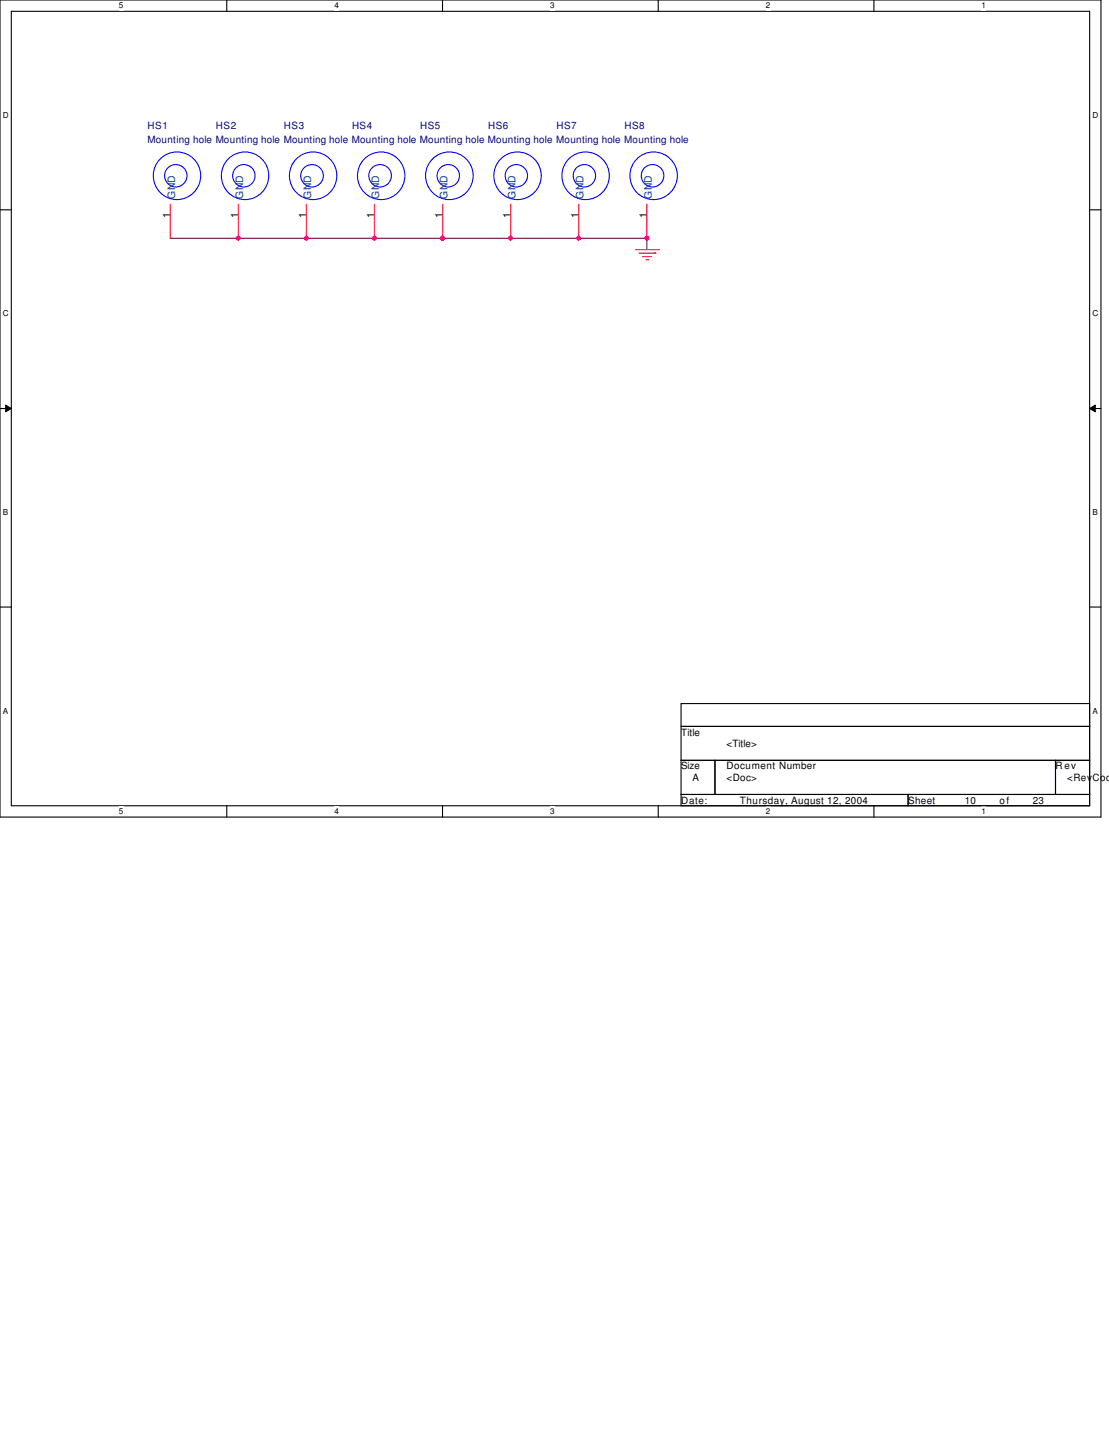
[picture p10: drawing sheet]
<svg xmlns="http://www.w3.org/2000/svg" width="216mm" height="279mm" viewBox="0 0 216 279" stroke-linecap="round" stroke-linejoin="round" font-family="sans-serif">
<path d="M0 0h214.3v159.1h-214.3zM2.2 2.2h209.9v154.7h-209.9z" fill="none" stroke="#000" stroke-width=".21"/>
<g fill="#fff">
<path d="M23.2 .2h.8v1.8h-.8z"/>
<path d="M23.2 157.1h.8v1.8h-.8z"/>
</g>
<path d="M44.2 0v2.2M44.2 156.9v2.2" fill="none" stroke="#000" stroke-width=".21"/>
<g fill="#fff">
<path d="M65.1 .2h.9v1.8h-.9z"/>
<path d="M65.1 157.1h.9v1.8h-.9z"/>
</g>
<path d="M86.1 0v2.2M86.1 156.9v2.2" fill="none" stroke="#000" stroke-width=".21"/>
<g fill="#fff">
<path d="M107.1 .2h.9v1.8h-.9z"/>
<path d="M107.1 157.1h.9v1.8h-.9z"/>
</g>
<path d="M128.1 0v2.2M128.1 156.9v2.2" fill="none" stroke="#000" stroke-width=".21"/>
<g fill="#fff">
<path d="M149.1 .2h.9v1.8h-.9z"/>
<path d="M149.1 157.1h.9v1.8h-.9z"/>
</g>
<path d="M170.1 0v2.2M170.1 156.9v2.2" fill="none" stroke="#000" stroke-width=".21"/>
<g fill="#fff">
<path d="M191.1 .2h.9v1.8h-.9z"/>
<path d="M191.1 157.1h.9v1.8h-.9z"/>
<path d="M.6 21.5h1.1v1.8h-1.1z"/>
<path d="M212.7 21.5h1.1v1.8h-1.1z"/>
<path d="M.6 60.2h1.1v1.7h-1.1z"/>
<path d="M212.7 60.2h1.1v1.7h-1.1z"/>
</g>
<path d="M0 40.9h2.2M212.1 40.9h2.2" fill="none" stroke="#000" stroke-width=".21"/>
<g fill="#fff">
<path d="M.6 98.8h1v1.8h-1z"/>
<path d="M212.7 98.8h1v1.8h-1z"/>
</g>
<path d="M0 79.5h2.2M212.1 79.5h2.2" fill="none" stroke="#000" stroke-width=".21"/>
<path d="M1.1 78.9l1.1 .6-1.1 .7zM212.1 79.5l1.1-.6v1.3z" fill="#000"/>
<path d="M1.1 78.9l1.1 .6-1.1 .7zM212.1 79.5l1.1-.6v1.3z" fill="none" stroke="#000" stroke-width=".19"/>
<g fill="#fff">
<path d="M.6 137.5h1v1.8h-1z"/>
<path d="M212.7 137.5h1v1.8h-1z"/>
</g>
<path d="M0 118.2h2.2M212.1 118.2h2.2M132.6 137h79.5v4.4h-79.5zM132.6 141.4h79.5v6.6h-79.5zM132.6 148h6.6v6.7h-6.6zM132.6 154.7h44.2v2.2h-44.2zM139.2 148h66.3v6.7h-66.3zM176.8 154.7h35.3v2.2h-35.3zM205.5 148h6.6v6.7h-6.6z" fill="none" stroke="#000" stroke-width=".21"/>
<path d="M33.1 46.4h.1M33.1 46.4h92.8M46.4 46.4h.1M59.6 46.4h.1M72.9 46.4h.1M86.2 46.4h.1M99.4 46.4h.1M112.7 46.4h.1M125.9 46.4h.1M125.9 46.4v2.2" fill="none" stroke="#7f003f" stroke-width=".21"/>
<g fill="none" stroke="#f00" stroke-width=".21">
<path d="M33.1 39.8v6.6M46.4 39.8v6.6M59.6 39.8v6.6M72.9 39.8v6.6M86.2 39.8v6.6M99.4 39.8v6.6M112.7 39.8v6.6M125.9 39.8v6.6M123.7 48.6h4.4M124.4 49.3h3.1M125.1 50h.1M125.1 50h1.7"/>
<path d="M125.7 50.6h.5M126.2 50.6h.1M127.5 49.3h.1M128.1 48.6h.1"/>
</g>
<g fill="none" stroke="#00f" stroke-width=".21">
<circle cx="34.2" cy="34.2" r="2.18"/>
<circle cx="34.4" cy="34.2" r="4.6"/>
<circle cx="47.5" cy="34.2" r="2.18"/>
<circle cx="47.7" cy="34.2" r="4.6"/>
<circle cx="60.8" cy="34.2" r="2.19"/>
<circle cx="60.9" cy="34.2" r="4.6"/>
<circle cx="74" cy="34.2" r="2.19"/>
<circle cx="74.2" cy="34.2" r="4.6"/>
<circle cx="87.3" cy="34.2" r="2.18"/>
<circle cx="87.5" cy="34.2" r="4.6"/>
<circle cx="100.5" cy="34.2" r="2.18"/>
<circle cx="100.7" cy="34.2" r="4.6"/>
<circle cx="113.8" cy="34.2" r="2.18"/>
<circle cx="114" cy="34.2" r="4.6"/>
<circle cx="127.1" cy="34.2" r="2.19"/>
<circle cx="127.2" cy="34.2" r="4.6"/>
</g>
<circle cx="59.7" cy="46.4" r=".42" fill="#f0f"/>
<circle cx="59.7" cy="46.4" r=".42" fill="none" stroke="#f0f" stroke-width=".21"/>
<circle cx="46.4" cy="46.4" r=".4" fill="#f0f"/>
<circle cx="46.4" cy="46.4" r=".4" fill="none" stroke="#f0f" stroke-width=".21"/>
<circle cx="86.2" cy="46.4" r=".42" fill="#f0f"/>
<circle cx="86.2" cy="46.4" r=".42" fill="none" stroke="#f0f" stroke-width=".21"/>
<circle cx="72.9" cy="46.4" r=".42" fill="#f0f"/>
<circle cx="72.9" cy="46.4" r=".42" fill="none" stroke="#f0f" stroke-width=".21"/>
<circle cx="99.4" cy="46.4" r=".42" fill="#f0f"/>
<circle cx="99.4" cy="46.4" r=".42" fill="none" stroke="#f0f" stroke-width=".21"/>
<circle cx="86.2" cy="46.4" r=".42" fill="#f0f"/>
<circle cx="86.2" cy="46.4" r=".42" fill="none" stroke="#f0f" stroke-width=".21"/>
<circle cx="126" cy="46.4" r=".42" fill="#f0f"/>
<circle cx="126" cy="46.4" r=".42" fill="none" stroke="#f0f" stroke-width=".21"/>
<circle cx="112.7" cy="46.4" r=".4" fill="#f0f"/>
<circle cx="112.7" cy="46.4" r=".4" fill="none" stroke="#f0f" stroke-width=".21"/>
<g font-size="2" fill="#003f7f">
<text x="34.1" y="38.7" transform="rotate(-90 34.1 38.7)">GND</text>
<text x="47.3" y="38.7" transform="rotate(-90 47.3 38.7)">GND</text>
<text x="60.6" y="38.7" transform="rotate(-90 60.6 38.7)">GND</text>
<text x="73.8" y="38.7" transform="rotate(-90 73.8 38.7)">GND</text>
<text x="87.1" y="38.7" transform="rotate(-90 87.1 38.7)">GND</text>
<text x="100.4" y="38.7" transform="rotate(-90 100.4 38.7)">GND</text>
<text x="113.6" y="38.7" transform="rotate(-90 113.6 38.7)">GND</text>
<text x="126.9" y="38.7" transform="rotate(-90 126.9 38.7)">GND</text>
</g>
<g font-size="2">
<text x="33.1" y="42.4" transform="rotate(-90 33.1 42.4)">1</text>
<text x="46.4" y="42.4" transform="rotate(-90 46.4 42.4)">1</text>
<text x="59.6" y="42.4" transform="rotate(-90 59.6 42.4)">1</text>
<text x="72.9" y="42.4" transform="rotate(-90 72.9 42.4)">1</text>
<text x="86.1" y="42.4" transform="rotate(-90 86.1 42.4)">1</text>
<text x="99.4" y="42.4" transform="rotate(-90 99.4 42.4)">1</text>
<text x="112.6" y="42.4" transform="rotate(-90 112.6 42.4)">1</text>
<text x="125.9" y="42.4" transform="rotate(-90 125.9 42.4)">1</text>
</g>
<g font-size="1.9" fill="#00007f">
<text x="28.7" y="27.9">Mounting hole Mounting hole Mounting hole Mounting hole Mounting hole Mounting hole Mounting hole Mounting hole</text>
<text x="28.7" y="25.2">HS1</text>
<text x="42" y="25.2">HS2</text>
<text x="55.3" y="25.2">HS3</text>
<text x="68.5" y="25.2">HS4</text>
<text x="81.8" y="25.2">HS5</text>
<text x="95" y="25.2">HS6</text>
<text x="108.3" y="25.2">HS7</text>
<text x="121.6" y="25.2">HS8</text>
</g>
<g font-size="1.9">
<text x="132.6" y="143.2">Title</text>
<text x="132.6" y="149.8">Size</text>
<text x="141.4" y="149.8">Document Number</text>
<text x="141.4" y="145.4">&lt;Title&gt;</text>
<text x="205.5" y="149.8">R ev</text>
<text x="134.8" y="152">A</text>
<text x="141.4" y="152">&lt;Doc&gt;</text>
<text x="207.7" y="152">&lt;Rev</text>
<text x="212.7" y="152">Code</text>
<text x="132.6" y="156.5">Date:</text>
<text x="144.1" y="156.5">Thursday, August 12, 2004</text>
<text x="176.8" y="156.5">Sheet</text>
<text x="187.8" y="156.5">10</text>
<text x="194.6" y="156.5">of</text>
<text x="201.1" y="156.5">23</text>
</g>
<g font-size="1.6">
<text x="23.2" y="1.7">5</text>
<text x="65.1" y="1.7">4</text>
<text x="107.1" y="1.7">3</text>
<text x="149.1" y="1.7">2</text>
<text x="191.1" y="1.7">1</text>
<text x=".6" y="22.9">D</text>
<text x="212.7" y="22.9">D</text>
<text x=".6" y="61.6">C</text>
<text x="212.7" y="61.6">C</text>
<text x=".6" y="100.3">B</text>
<text x="212.7" y="100.3">B</text>
<text x=".6" y="138.9">A</text>
<text x="212.7" y="138.9">A</text>
<text x="23.2" y="158.5">5</text>
<text x="65.1" y="158.5">4</text>
<text x="107.1" y="158.5">3</text>
<text x="149.1" y="158.5">2</text>
<text x="191.1" y="158.5">1</text>
</g>
</svg>
